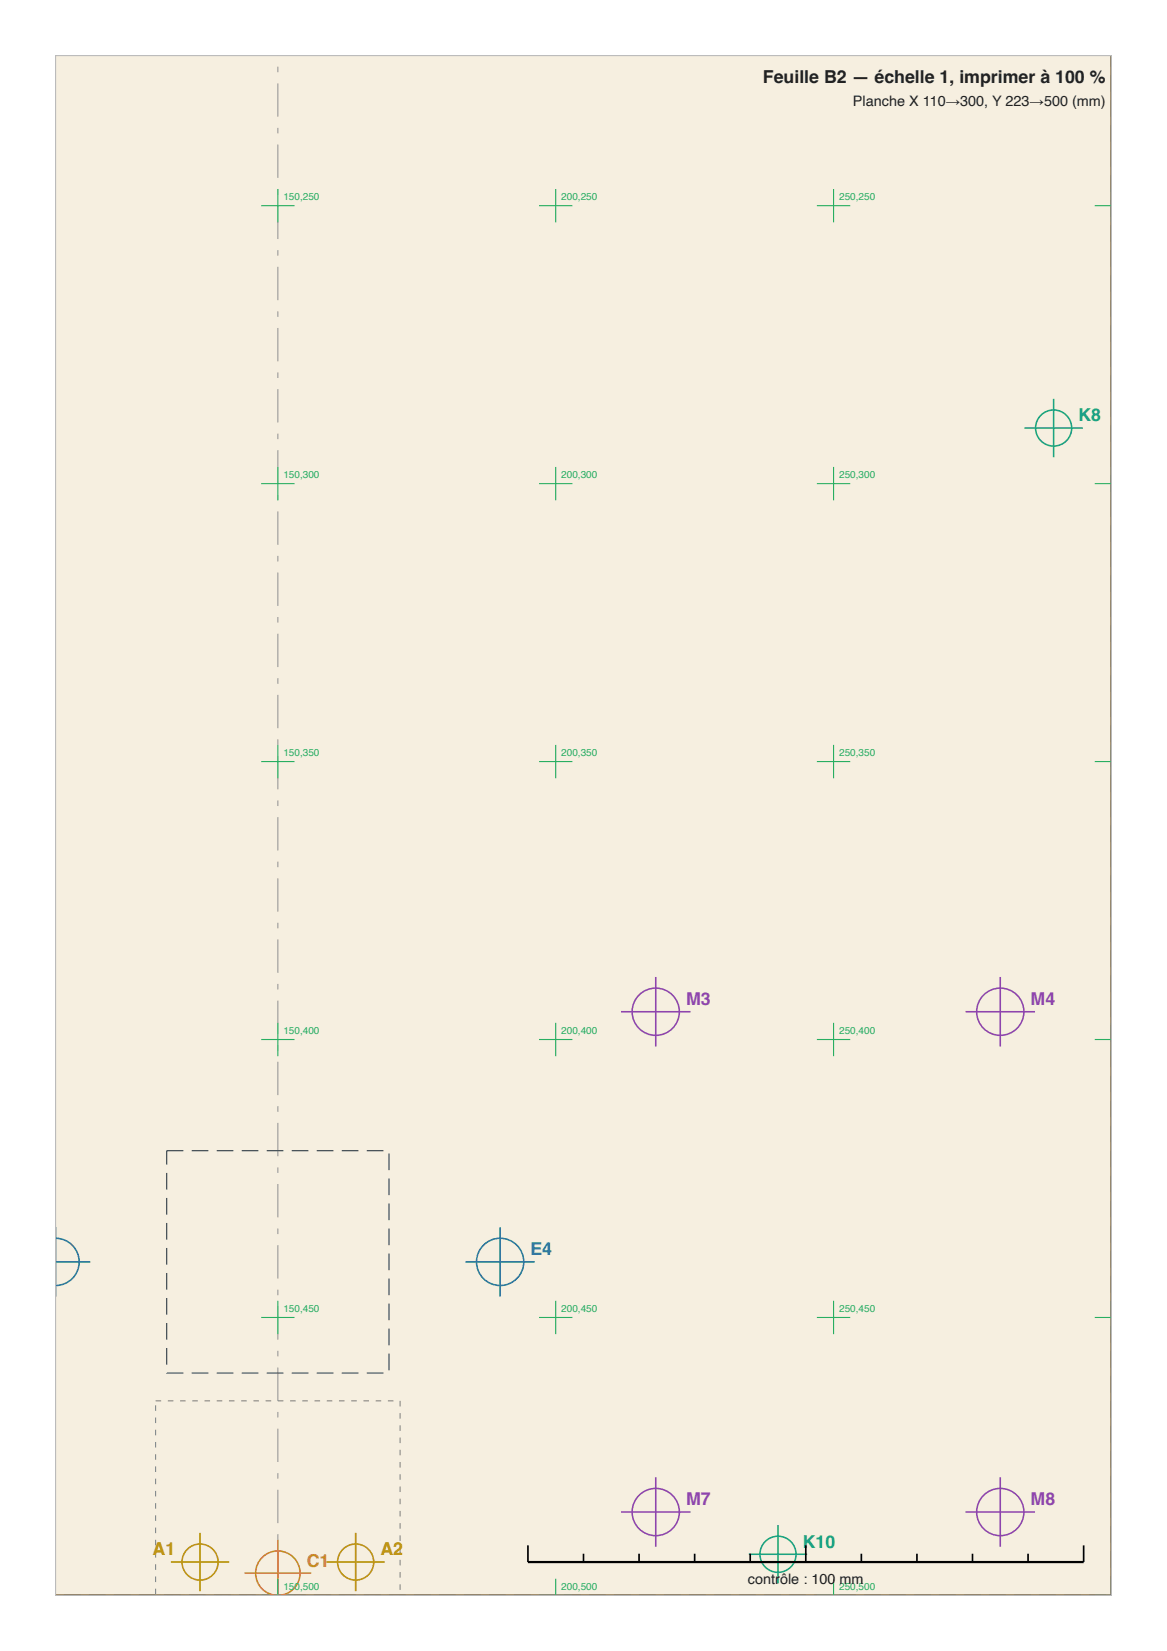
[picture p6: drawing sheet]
<svg xmlns="http://www.w3.org/2000/svg" width="210mm" height="297mm" viewBox="0 0 210 297" stroke-linecap="round" stroke-linejoin="round" font-family="sans-serif">
<path d="M10 10h190v277h-190z" fill="#f6efe0" stroke="#7a5c2e" stroke-width=".4"/>
<path d="M50 10v277" fill="none" stroke="#999" stroke-width=".2" stroke-dasharray="6 2 1 2" stroke-linecap="butt"/>
<path d="M200 10v277h-190M30 207h40v40h-40z" fill="none" stroke="#2c3e50" stroke-width=".2" stroke-dasharray="3 1.5" stroke-linecap="butt"/>
<path d="M28 252h44v35h-44z" fill="none" stroke="#888" stroke-width=".2" stroke-dasharray="1 1.2" stroke-linecap="butt"/>
<g fill="none" stroke="#8e44ad" stroke-width=".28">
<path d="M118 175.7v12.5M180 175.7v12.5M111.8 182h12.4M173.8 182h12.5M111.8 272h12.4M118 265.8v12.4M173.8 272h12.5M180 265.8v12.4"/>
<circle cx="118" cy="182" r="4.3"/>
<circle cx="180" cy="182" r="4.3"/>
<circle cx="118" cy="272" r="4.3"/>
<circle cx="180" cy="272" r="4.3"/>
</g>
<g fill="none" stroke="#2471a3" stroke-width=".28">
<path d="M10 222.8a4.2 4.2 0 0 1 4.3 4.2 4.2 4.2 0 0 1-4.3 4.2M10 227h6.2M10 220.7v12.5M83.8 227h12.5M90 220.7v12.5"/>
<circle cx="90" cy="227" r="4.3"/>
</g>
<g fill="none" stroke="#16a085" stroke-width=".28">
<path d="M184.3 77h10.6M189.6 71.8v10.4M134.8 279.6h10.4M140 274.3v10.6"/>
<circle cx="189.6" cy="77" r="3.3"/>
<circle cx="140" cy="279.6" r="3.3"/>
</g>
<g fill="none" stroke="#e67e22" stroke-width=".28">
<path d="M50 277v10M44 283h12"/>
<circle cx="50" cy="283" r="4"/>
</g>
<g fill="none" stroke="#b7950b" stroke-width=".28">
<path d="M36 275.7v10.6M64 275.7v10.6M30.7 281h10.6M58.7 281h10.6"/>
<circle cx="36" cy="281" r="3.3"/>
<circle cx="64" cy="281" r="3.3"/>
</g>
<g fill="none" stroke="#27ae60" stroke-width=".2">
<path d="M47 37h6M50 34v6M97 37h6M100 34v6M147 37h6M150 34v6M197 37h3.1M200 34v6M47 87h6M50 84v6M97 87h6M100 84v6"/>
<path d="M147 87h6M150 84v6M197 87h3.1M200 84v6M47 137h6M50 134v6M97 137h6M100 134v6M147 137h6M150 134v6M197 137h3.1M200 134v6"/>
<path d="M47 187h6M50 184v6M97 187h6M100 184v6M147 187h6M150 184v6M197 187h3.1M200 184v6M47 237h6M50 234v6M97 237h6M100 234v6"/>
<path d="M147 237h6M150 234v6M197 237h3.1M200 234v6M47 287h6M50 284v3M97 287h6M100 284v3M147 287h6M150 284v3M197 287h3.1M200 284v3"/>
</g>
<path d="M10 10h190v277h-190z" fill="none" stroke="#bbb" stroke-width=".2"/>
<path d="M95 281h100" fill="none" stroke="#000" stroke-width=".4"/>
<path d="M95 278v3M105 279.5v1.5M115 279.5v1.5M125 279.5v1.5M135 279.5v1.5M145 278v3M155 279.5v1.5M165 279.5v1.5M175 279.5v1.5M185 279.5v1.5M195 278v3" fill="none" stroke="#000" stroke-width=".3"/>
<text font-size="3.2" fill="#222" x="137.3" y="15">Feuille B2 — échelle 1, imprimer à 100 %</text>
<g font-size="3.2" fill="#16a085">
<text x="194" y="75.8">K8</text>
<text x="144.5" y="278.4">K10</text>
</g>
<g font-size="3.2" fill="#8e44ad">
<text x="123.5" y="180.8">M3</text>
<text x="185.4" y="180.8">M4</text>
<text x="123.5" y="270.8">M7</text>
<text x="185.4" y="270.8">M8</text>
</g>
<text font-size="3.2" fill="#2471a3" x="95.4" y="225.8">E4</text>
<g font-size="3.2" fill="#b7950b">
<text x="27.5" y="279.8">A1</text>
<text x="68.4" y="279.8">A2</text>
</g>
<text font-size="3.2" fill="#e67e22" x="55.2" y="281.8">C1</text>
<g font-size="2.6" fill="#222">
<text x="153.5" y="19">Planche X 110→300, Y 223→500 (mm)</text>
<text x="134.6" y="285">contrôle : 100</text>
<text x="151.1" y="285">mm</text>
</g>
<g font-size="1.8" fill="#27ae60">
<text x="51" y="36">150,250</text>
<text x="101" y="36">200,250</text>
<text x="151" y="36">250,250</text>
<text x="51" y="86">150,300</text>
<text x="101" y="86">200,300</text>
<text x="151" y="86">250,300</text>
<text x="51" y="136">150,350</text>
<text x="101" y="136">200,350</text>
<text x="151" y="136">250,350</text>
<text x="51" y="186">150,400</text>
<text x="101" y="186">200,400</text>
<text x="151" y="186">250,400</text>
<text x="51" y="236">150,450</text>
<text x="101" y="236">200,450</text>
<text x="151" y="236">250,450</text>
<text x="51" y="286">150,500</text>
<text x="101" y="286">200,500</text>
<text x="151" y="286">250,500</text>
</g>
</svg>
